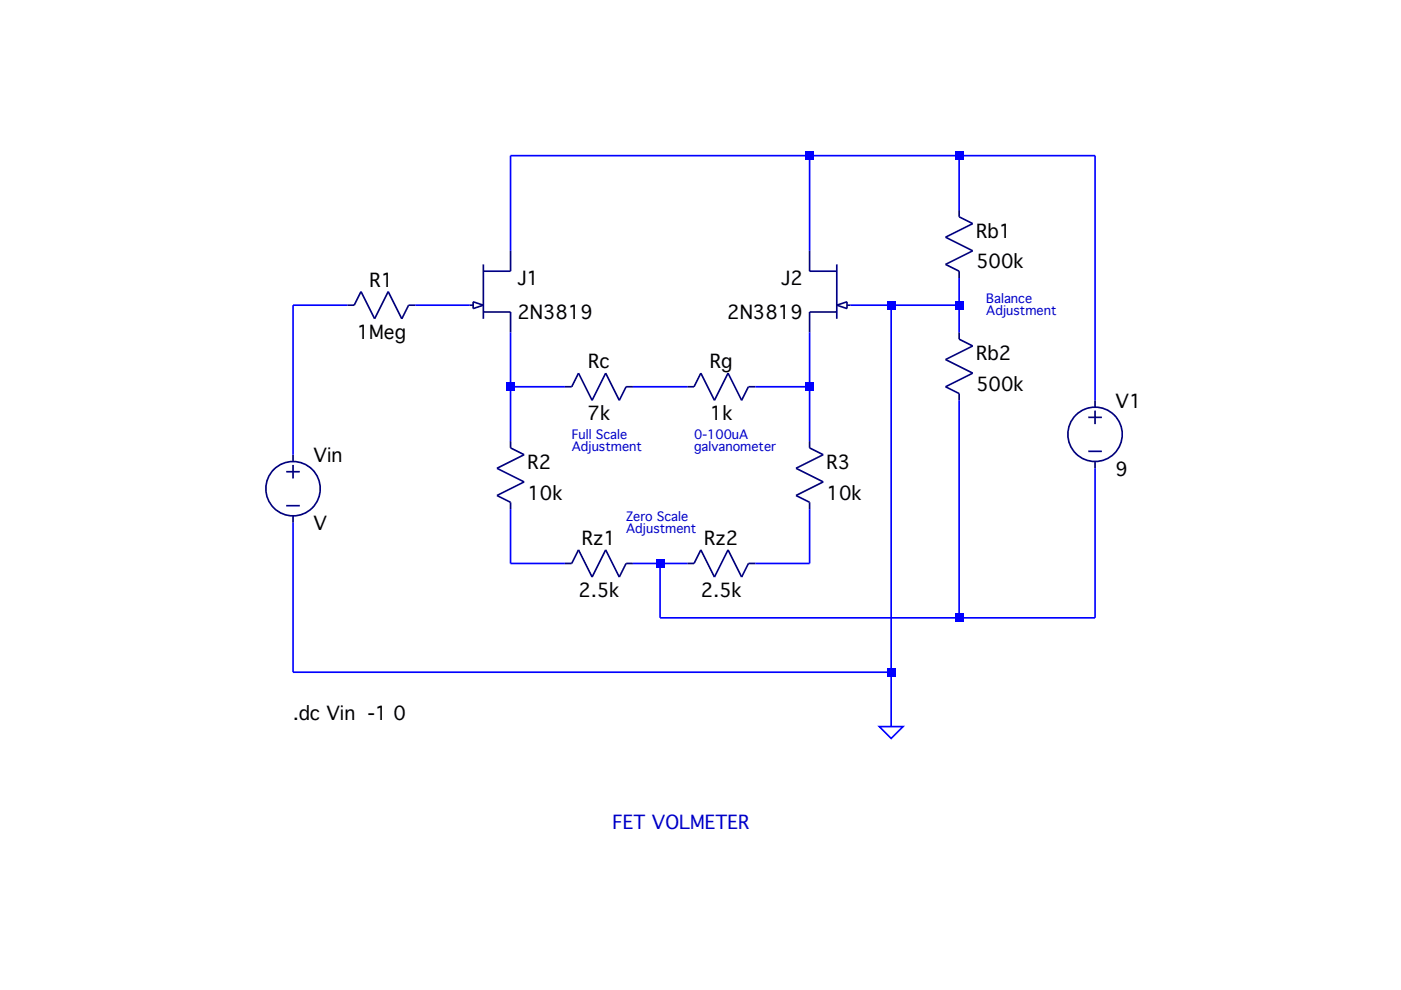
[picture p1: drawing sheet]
Version 4
SHEET 1 892 768
WIRE 496 -32 144 -32
WIRE 672 -32 496 -32
WIRE 832 -32 672 -32
WIRE 672 32 672 -32
WIRE 144 80 144 -32
WIRE 496 80 496 -32
WIRE -48 144 -112 144
WIRE 96 144 32 144
WIRE 592 144 544 144
WIRE 672 144 672 112
WIRE 672 144 592 144
WIRE 672 176 672 144
WIRE 144 240 144 176
WIRE 208 240 144 240
WIRE 352 240 288 240
WIRE 496 240 496 176
WIRE 496 240 432 240
WIRE 832 256 832 -32
WIRE 144 304 144 240
WIRE 496 304 496 240
WIRE -112 320 -112 144
WIRE 144 448 144 384
WIRE 208 448 144 448
WIRE 320 448 288 448
WIRE 352 448 320 448
WIRE 496 448 496 384
WIRE 496 448 432 448
WIRE 320 512 320 448
WIRE 672 512 672 256
WIRE 672 512 320 512
WIRE 832 512 832 336
WIRE 832 512 672 512
WIRE -112 576 -112 400
WIRE 592 576 592 144
WIRE 592 576 -112 576
WIRE 592 640 592 576
FLAG 592 640 0
SYMBOL njf 96 80 R0
SYMATTR InstName J1
SYMATTR Value 2N3819
SYMBOL res 304 224 R90
WINDOW 0 0 56 VBottom 2
WINDOW 3 32 56 VTop 2
SYMATTR InstName Rc
SYMATTR Value 7k
SYMBOL res 448 224 R90
WINDOW 0 0 56 VBottom 2
WINDOW 3 32 56 VTop 2
SYMATTR InstName Rg
SYMATTR Value 1k
SYMBOL res 128 288 R0
SYMATTR InstName R2
SYMATTR Value 10k
SYMBOL njf 544 80 M0
SYMATTR InstName J2
SYMATTR Value 2N3819
SYMBOL res 480 288 R0
SYMATTR InstName R3
SYMATTR Value 10k
SYMBOL res 304 432 R90
WINDOW 0 0 56 VBottom 2
WINDOW 3 32 56 VTop 2
SYMATTR InstName Rz1
SYMATTR Value 2.5k
SYMBOL res 448 432 R90
WINDOW 0 0 56 VBottom 2
WINDOW 3 32 56 VTop 2
SYMATTR InstName Rz2
SYMATTR Value 2.5k
SYMBOL res 656 16 R0
SYMATTR InstName Rb1
SYMATTR Value 500k
SYMBOL res 656 160 R0
SYMATTR InstName Rb2
SYMATTR Value 500k
SYMBOL voltage 832 240 R0
SYMATTR InstName V1
SYMATTR Value 9
SYMBOL res 48 128 R90
WINDOW 0 0 56 VBottom 2
WINDOW 3 32 56 VTop 2
SYMATTR InstName R1
SYMATTR Value 1Meg
SYMBOL voltage -112 304 R0
SYMATTR InstName Vin
TEXT -112 624 Left 2 !.dc Vin  -1 0
TEXT 360 296 Left 1 ;0-100uA\ngalvanometer
TEXT 216 296 Left 1 ;Full Scale\nAdjustment
TEXT 280 392 Left 1 ;Zero Scale\nAdjustment
TEXT 704 136 Left 1 ;Balance\nAdjustment
TEXT 264 752 Left 2 ;FET VOLMETER
